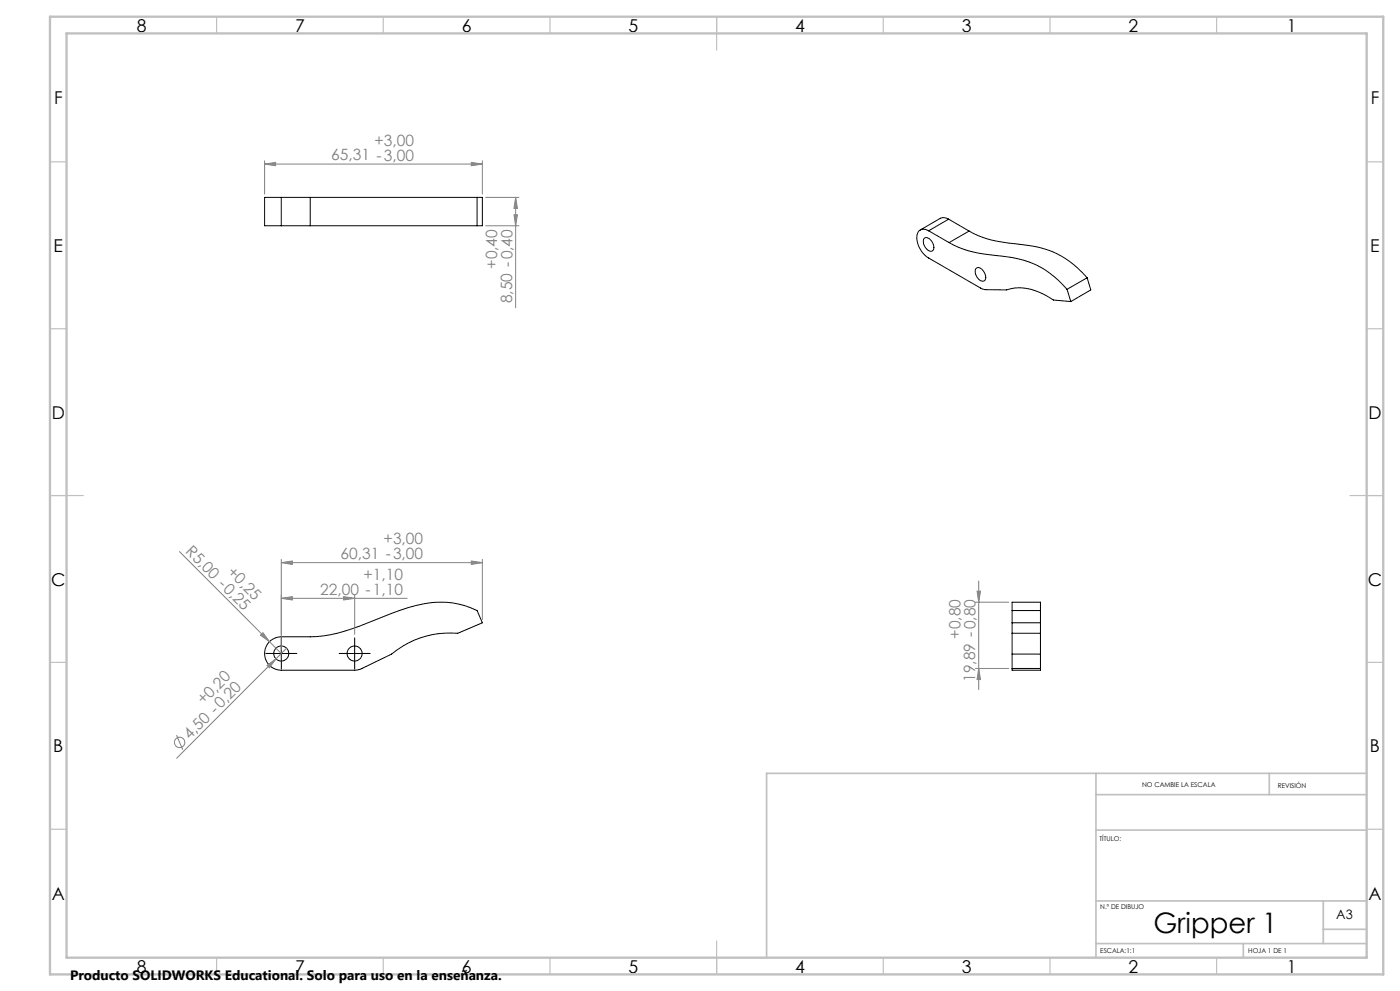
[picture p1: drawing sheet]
<svg xmlns="http://www.w3.org/2000/svg" width="420mm" height="297mm" viewBox="0 0 420 297" stroke-linecap="round" stroke-linejoin="round" font-family="sans-serif">
<g fill="none" stroke="#000" stroke-width=".3">
<path d="M84.4 59.2h-5v8.5h5M84.4 59.2h8.7M84.4 59.2v8.5M93.1 59.2h50M93.1 59.2v8.5M143.1 59.2v8.5M143.1 59.2h1.6v8.5h-1.6M84.4 67.7h8.7M93.1 67.7h50M277.2 71.5a1.59 1.59 0 0 1 2.4 .9 1.81 1.81 0 0 1-.2 2.9 2.95 2.95 0 0 1-2.2-3.8zM278.6 69.2a2.22 2.22 0 0 0-2.7-.2 2.22 2.22 0 0 0-.8 2.6 7.9 7.9 0 0 0 3.5 5.7l15.9 9.2 1.2 .3 6.3 .1a15 15 0 0 1 12.6 2.1l1.4 .9 5.2 .5M278.6 69.2l6.1 3.5"/>
<path d="M284.6 65.7a2.58 2.58 0 0 0-2.5-.3l-6 3.5M284.6 65.7l-6 3.5M284.6 65.7l6.1 3.5M284.7 72.7a35.2 35.2 0 0 0 15.5 4 27 27 0 0 1 19.9 10M290.7 69.2a35.5 35.5 0 0 0 15.5 4.1 27.2 27.2 0 0 1 19.9 10M290.7 69.2l-6 3.5M292.7 80.5a1.54 1.54 0 0 1 2.4 .9 1.78 1.78 0 0 1-.1 2.9 2.9 2.9 0 0 1-2.3-3.8zM320.1 86.7l1.1 3.7M326.1 83.3l-6 3.4M326.1 83.3l1.1 3.6-6 3.5M80.5 192.7a5.1 5.1 0 0 1 3.9-1.9 58.1 58.1 0 0 0 14.6-.6 105 105 0 0 0 18.4-6.3 36.5 36.5 0 0 1 18.4-3.2 24 24 0 0 1 7.3 2.3l1.6 3.7-7.4 3.1a27.4 27.4 0 0 0-19.8 6.2l-9.2 4.5-1.1 .3-22.8 .1a5 5 0 0 1-4.5-2.9 5 5 0 0 1 .6-5.3zM81.9 195.9h5"/>
<path d="M84.4 193.4v5M103.9 195.9h5M106.4 193.4v5M303.6 183v-2.5h8.5v2.5M303.6 189.8v6.2M303.6 186.7h8.5M303.6 189.8h8.5M303.6 183v6.8M303.6 196v4.3M303.6 183h8.5M303.6 196h8.5M312.1 189.8v6.2"/>
<path d="M312.1 183v6.8M312.1 196v4.3M303.6 200.3v.6h8.5v-.6M303.6 200.3h8.5"/>
<circle cx="84.4" cy="195.9" r="2.26"/>
<circle cx="106.4" cy="195.8" r="2.25"/>
</g>
<g fill="none" stroke="#808080" stroke-width=".3">
<path d="M79.4 49.2l3.3-.5v1zM79.4 48.2v10M79.4 49.2h65.3M141.4 48.7l3.3 .5-3.3 .5zM144.7 48.2v10M145.7 59.2h10M154.7 59.2l.5 3.3h-1zM154.7 59.2v33M145.7 67.7h10M154.2 64.4h1l-.5 3.3zM53.8 165.3l27.1 27M84.4 179.3l3.3-.5v1z"/>
<path d="M84.4 179.3h37.8M84.4 168.6l3.3-.5v1.1zM84.4 167.6v27.3M84.4 168.6h60.3M103.1 178.8l3.3 .5-3.3 .5zM106.4 178.3v11.8M141.4 168.1l3.3 .5-3.3 .6zM144.7 167.6v18.1M293.1 177.2h1l-.5 3.3zM293.6 174.1v32.6M78.1 190.4l.8-.8 2 2.7zM80.1 199.4l2.7-2-2 2.7z"/>
<path d="M80.9 192.3l3.5 3.6M86 194.3l-33 33M292.6 180.5h10M292.6 200.3h10M293.6 200.3l.5 3.4h-1zM53 220.3l1.8 4.4"/>
<circle cx="53.9" cy="222.5" r="1.56"/>
</g>
<path d="M81.9 195.8h-2.2M84.4 193.3v-2.2M84.4 198.3v2.3M86.9 195.8h2.3M103.9 195.8h-2.2M106.4 193.3v-2.2M106.4 198.3v2.3M108.9 195.8h2.3" fill="none" stroke="#000" stroke-width=".3" stroke-dasharray="15.2 1.3 1.3 1.3" stroke-linecap="butt"/>
<g fill="none" stroke="#c0c0c0" stroke-width=".35">
<path d="M65 5v5M115 5v5M165 5v5M215 5v10M265 5v5M315 5v5M365 5v5M15 48.5h5M410 48.5h5M15 98.5h5M410 98.5h5M15 148.5h10"/>
<path d="M405 148.5h10M15 198.5h5M410 198.5h5M15 248.5h5M410 248.5h5M65 287v5M115 287v5M165 287v5M215 282v10M265 287v5M315 287v5M365 287v5"/>
</g>
<path d="M328.8 231.8v55.2M328.8 238.2h81.2M380.8 231.8v6.4M410 231.8h-180v55.2M328.8 248.8h81.2M328.8 270h81.2M397 270v12.8M397 278.5h13M328.8 282.8h81.2M373 282.8v4.2" fill="none" stroke="#c0c0c0" stroke-width=".5"/>
<path d="M15 5h400v287h-400zM20 10h390v277h-390z" fill="none" stroke="#c0c0c0" stroke-width=".7"/>
<g fill="#808080">
<path d="M78.1 190.4l.8-.8 2 2.7z"/>
<path d="M80.1 199.4l2.7-2-2 2.7z"/>
<path d="M141.4 168.1l3.3 .5-3.3 .6zM84.4 168.6l3.3-.5v1.1z"/>
<path d="M84.4 179.3l3.3-.5v1zM103.1 178.8l3.3 .5-3.3 .5zM79.4 49.2l3.3-.5v1zM141.4 48.7l3.3 .5-3.3 .5z"/>
<path d="M293.1 177.2h1l-.5 3.3zM293.6 200.3l.5 3.4h-1zM154.7 59.2l.5 3.3h-1zM154.2 64.4h1l-.5 3.3z"/>
</g>
<text font-size="8.5" x="346" y="279.7">Gripper 1</text>
<g font-size="5.3">
<text x="41" y="9.5">8</text>
<text x="88.5" y="9.5">7</text>
<text x="138.5" y="9.5">6</text>
<text x="188.5" y="9.5">5</text>
<text x="238.5" y="9.5">4</text>
<text x="288.5" y="9.5">3</text>
<text x="338.5" y="9.5">2</text>
<text x="386" y="9.5">1</text>
<text x="16.2" y="31.3">F</text>
<text x="411.2" y="31.3">F</text>
<text x="16.1" y="75.5">E</text>
<text x="411.1" y="75.5">E</text>
<text x="15.5" y="125.5">D</text>
<text x="410.5" y="125.5">D</text>
<text x="15.4" y="175.5">C</text>
<text x="410.4" y="175.5">C</text>
<text x="16" y="225.5">B</text>
<text x="411" y="225.5">B</text>
<text x="15.5" y="269.8">A</text>
<text x="410.5" y="269.8">A</text>
<text x="41" y="291.5">8</text>
<text x="88.5" y="291.5">7</text>
<text x="138.5" y="291.5">6</text>
<text x="188.5" y="291.5">5</text>
<text x="238.5" y="291.5">4</text>
<text x="288.5" y="291.5">3</text>
<text x="338.5" y="291.5">2</text>
<text x="386" y="291.5">1</text>
</g>
<g font-size="4.7" fill="#808080">
<text x="112.3" y="43.6">+3,00</text>
<text x="99.4" y="48.1">65,31 -3,00</text>
<text x="149.2" y="80.6" transform="rotate(-90 149.2 80.6)">+0,40</text>
<text x="153.6" y="90.9" transform="rotate(-90 153.6 90.9)">8,50 -0,40</text>
<text x="55.5" y="165.5" transform="rotate(45 55.5 165.5)">R5,00 -0,25</text>
<text x="102.2" y="167.6">60,31 -3,00</text>
<text x="115.1" y="163.1">+3,00</text>
<text x="68" y="171.7" transform="rotate(45 68 171.7)">+0,25</text>
<text x="109" y="173.8">+1,10</text>
<text x="96.1" y="178.2">22,00 -1,10</text>
<text x="288.1" y="191.5" transform="rotate(-90 288.1 191.5)">+0,80</text>
<text x="292.6" y="204.4" transform="rotate(-90 292.6 204.4)">19,89 -0,80</text>
<text x="61.1" y="211.4" transform="rotate(-45 61.1 211.4)">+0,20</text>
<text x="56.9" y="221.9" transform="rotate(-45 56.9 221.9)">4,50 -0,20</text>
</g>
<text font-size="4.1" x="21" y="293.7">Producto SOLIDWORKS Educational. Solo para uso en la enseñanza.</text>
<text font-size="3.9" x="400.9" y="275.5">A3</text>
<g font-size="2">
<text x="342.6" y="236">NO CAMBIE LA ESCALA</text>
<text x="383.3" y="236.2">REVISIÓN</text>
<text x="329.9" y="251.9">TÍTULO:</text>
<text x="330.1" y="272.5">N.º DE DIBUJO</text>
<text x="330.1" y="285.6">ESCALA:1:1</text>
<text x="374.5" y="285.6">HOJA 1 DE 1</text>
</g>
</svg>
